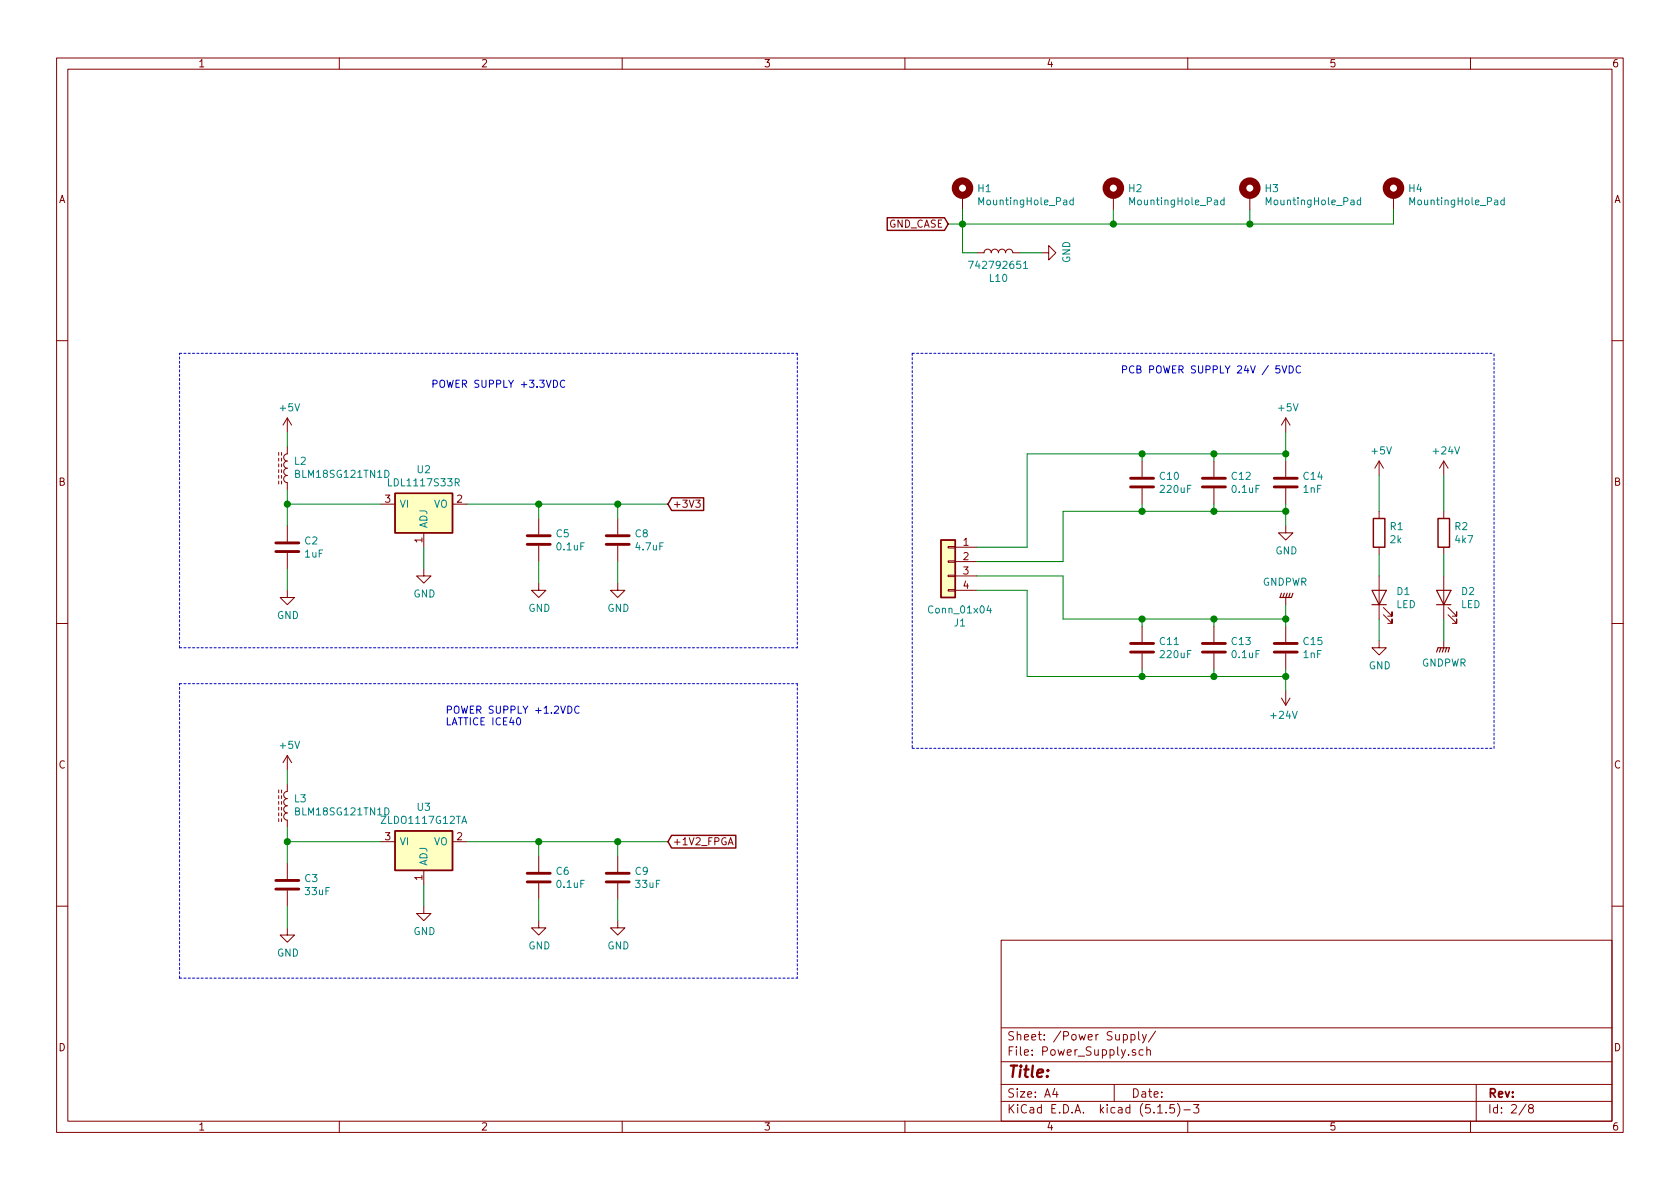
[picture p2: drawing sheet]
EESchema Schematic File Version 4
EELAYER 30 0
EELAYER END
$Descr A4 11693 8268
encoding utf-8
Sheet 2 8
Title ""
Date ""
Rev ""
Comp ""
Comment1 ""
Comment2 ""
Comment3 ""
Comment4 ""
$EndDescr
$Comp
L power:GND #PWR016
U 1 1
P 8950 3650
F 0 "#PWR016" H 8950 3400 50  0001 C CNN
F 1 "GND" H 8955 3477 50  0000 C CNN
F 2 "" H 8950 3650 50  0001 C CNN
F 3 "" H 8950 3650 50  0001 C CNN
	1    8950 3650
	1    0    0    -1  
$EndComp
$Comp
L Device:C C10
U 1 1
P 7950 3350
F 0 "C10" H 8065 3396 50  0000 L CNN
F 1 "220uF" H 8065 3305 50  0000 L CNN
F 2 "Capacitor_SMD:C_0603_1608Metric" H 7988 3200 50  0001 C CNN
F 3 "~" H 7950 3350 50  0001 C CNN
	1    7950 3350
	1    0    0    -1  
$EndComp
$Comp
L Device:C C12
U 1 1
P 8450 3350
F 0 "C12" H 8565 3396 50  0000 L CNN
F 1 "0.1uF" H 8565 3305 50  0000 L CNN
F 2 "Capacitor_SMD:C_0603_1608Metric" H 8488 3200 50  0001 C CNN
F 3 "~" H 8450 3350 50  0001 C CNN
	1    8450 3350
	1    0    0    -1  
$EndComp
$Comp
L Device:C C14
U 1 1
P 8950 3350
F 0 "C14" H 9065 3396 50  0000 L CNN
F 1 "1nF" H 9065 3305 50  0000 L CNN
F 2 "Capacitor_SMD:C_0603_1608Metric" H 8988 3200 50  0001 C CNN
F 3 "~" H 8950 3350 50  0001 C CNN
	1    8950 3350
	1    0    0    -1  
$EndComp
Wire Wire Line
	7950 3150 7950 3200
Wire Wire Line
	7950 3150 8450 3150
Wire Wire Line
	8450 3150 8450 3200
Wire Wire Line
	8450 3150 8950 3150
Wire Wire Line
	8950 3150 8950 3200
Connection ~ 8450 3150
Wire Wire Line
	7950 3500 7950 3550
Wire Wire Line
	7950 3550 8450 3550
Wire Wire Line
	8450 3550 8450 3500
Wire Wire Line
	8450 3550 8950 3550
Wire Wire Line
	8950 3550 8950 3500
Connection ~ 8450 3550
$Comp
L power:+5V #PWR018
U 1 1
P 8950 3000
F 0 "#PWR018" H 8950 2850 50  0001 C CNN
F 1 "+5V" H 8965 3173 50  0000 C CNN
F 2 "" H 8950 3000 50  0001 C CNN
F 3 "" H 8950 3000 50  0001 C CNN
	1    8950 3000
	1    0    0    -1  
$EndComp
Wire Wire Line
	8950 3000 8950 3150
Connection ~ 8950 3150
$Comp
L Device:LED D1
U 1 1
P 9600 4150
F 0 "D1" V 9639 4033 50  0000 R CNN
F 1 "LED" V 9548 4033 50  0000 R CNN
F 2 "LED_SMD:LED_0603_1608Metric" H 9600 4150 50  0001 C CNN
F 3 "~" H 9600 4150 50  0001 C CNN
	1    9600 4150
	0    -1   -1   0   
$EndComp
$Comp
L power:GND #PWR021
U 1 1
P 9600 4450
F 0 "#PWR021" H 9600 4200 50  0001 C CNN
F 1 "GND" H 9605 4277 50  0000 C CNN
F 2 "" H 9600 4450 50  0001 C CNN
F 3 "" H 9600 4450 50  0001 C CNN
	1    9600 4450
	1    0    0    -1  
$EndComp
Wire Wire Line
	9600 4450 9600 4300
$Comp
L Device:R R1
U 1 1
P 9600 3700
F 0 "R1" H 9670 3746 50  0000 L CNN
F 1 "2k" H 9670 3655 50  0000 L CNN
F 2 "Resistor_SMD:R_0603_1608Metric" V 9530 3700 50  0001 C CNN
F 3 "~" H 9600 3700 50  0001 C CNN
	1    9600 3700
	1    0    0    -1  
$EndComp
Wire Wire Line
	9600 3850 9600 4000
$Comp
L power:+5V #PWR020
U 1 1
P 9600 3300
F 0 "#PWR020" H 9600 3150 50  0001 C CNN
F 1 "+5V" H 9615 3473 50  0000 C CNN
F 2 "" H 9600 3300 50  0001 C CNN
F 3 "" H 9600 3300 50  0001 C CNN
	1    9600 3300
	1    0    0    -1  
$EndComp
Wire Wire Line
	9600 3550 9600 3300
Text Notes 7800 2600 0    50   ~ 0
PCB POWER SUPPLY 24V / 5VDC
$Comp
L Connector_Generic:Conn_01x04 J1
U 1 1
P 6600 3900
F 0 "J1" H 6518 3475 50  0000 C CNN
F 1 "Conn_01x04" H 6518 3566 50  0000 C CNN
F 2 "TerminalBlock_TE-Connectivity:TerminalBlock_TE_282834-4_1x04_P2.54mm_Horizontal" H 6600 3900 50  0001 C CNN
F 3 "~" H 6600 3900 50  0001 C CNN
	1    6600 3900
	-1   0    0    -1  
$EndComp
Connection ~ 7950 3550
$Comp
L Device:C C11
U 1 1
P 7950 4500
F 0 "C11" H 8065 4546 50  0000 L CNN
F 1 "220uF" H 8065 4455 50  0000 L CNN
F 2 "Capacitor_SMD:C_0603_1608Metric" H 7988 4350 50  0001 C CNN
F 3 "~" H 7950 4500 50  0001 C CNN
	1    7950 4500
	1    0    0    -1  
$EndComp
$Comp
L Device:C C13
U 1 1
P 8450 4500
F 0 "C13" H 8565 4546 50  0000 L CNN
F 1 "0.1uF" H 8565 4455 50  0000 L CNN
F 2 "Capacitor_SMD:C_0603_1608Metric" H 8488 4350 50  0001 C CNN
F 3 "~" H 8450 4500 50  0001 C CNN
	1    8450 4500
	1    0    0    -1  
$EndComp
$Comp
L Device:C C15
U 1 1
P 8950 4500
F 0 "C15" H 9065 4546 50  0000 L CNN
F 1 "1nF" H 9065 4455 50  0000 L CNN
F 2 "Capacitor_SMD:C_0603_1608Metric" H 8988 4350 50  0001 C CNN
F 3 "~" H 8950 4500 50  0001 C CNN
	1    8950 4500
	1    0    0    -1  
$EndComp
Wire Wire Line
	7950 4300 7950 4350
Wire Wire Line
	7950 4300 8450 4300
Wire Wire Line
	8450 4300 8450 4350
Wire Wire Line
	8450 4300 8950 4300
Wire Wire Line
	8950 4300 8950 4350
Connection ~ 8450 4300
Wire Wire Line
	7950 4650 7950 4700
Wire Wire Line
	7950 4700 8450 4700
Wire Wire Line
	8450 4700 8450 4650
Wire Wire Line
	8450 4700 8950 4700
Wire Wire Line
	8950 4700 8950 4650
Connection ~ 8450 4700
Connection ~ 7950 4700
Wire Wire Line
	7150 3800 7150 3150
Wire Wire Line
	7150 3150 7950 3150
Connection ~ 7950 3150
Wire Wire Line
	7400 3900 7400 3550
Wire Wire Line
	7400 3550 7950 3550
Wire Wire Line
	7950 4700 7150 4700
Wire Wire Line
	7150 4700 7150 4100
$Comp
L Device:LED D2
U 1 1
P 10050 4150
F 0 "D2" V 10089 4033 50  0000 R CNN
F 1 "LED" V 9998 4033 50  0000 R CNN
F 2 "LED_SMD:LED_0603_1608Metric" H 10050 4150 50  0001 C CNN
F 3 "~" H 10050 4150 50  0001 C CNN
	1    10050 4150
	0    -1   -1   0   
$EndComp
Wire Wire Line
	10050 4450 10050 4300
$Comp
L Device:R R2
U 1 1
P 10050 3700
F 0 "R2" H 10120 3746 50  0000 L CNN
F 1 "4k7" H 10120 3655 50  0000 L CNN
F 2 "Resistor_SMD:R_0603_1608Metric" V 9980 3700 50  0001 C CNN
F 3 "~" H 10050 3700 50  0001 C CNN
	1    10050 3700
	1    0    0    -1  
$EndComp
Wire Wire Line
	10050 3850 10050 4000
Wire Wire Line
	10050 3550 10050 3300
$Comp
L power:+24V #PWR022
U 1 1
P 10050 3300
F 0 "#PWR022" H 10050 3150 50  0001 C CNN
F 1 "+24V" H 10065 3473 50  0000 C CNN
F 2 "" H 10050 3300 50  0001 C CNN
F 3 "" H 10050 3300 50  0001 C CNN
	1    10050 3300
	1    0    0    -1  
$EndComp
$Comp
L power:+24V #PWR019
U 1 1
P 8950 4800
F 0 "#PWR019" H 8950 4650 50  0001 C CNN
F 1 "+24V" H 8965 4973 50  0000 C CNN
F 2 "" H 8950 4800 50  0001 C CNN
F 3 "" H 8950 4800 50  0001 C CNN
	1    8950 4800
	-1   0    0    1   
$EndComp
$Comp
L power:GNDPWR #PWR017
U 1 1
P 8950 4200
F 0 "#PWR017" H 8950 4000 50  0001 C CNN
F 1 "GNDPWR" H 8954 4046 50  0000 C CNN
F 2 "" H 8950 4150 50  0001 C CNN
F 3 "" H 8950 4150 50  0001 C CNN
	1    8950 4200
	-1   0    0    1   
$EndComp
Wire Notes Line
	6350 2450 6350 5200
Wire Notes Line
	6350 5200 10400 5200
Wire Notes Line
	10400 5200 10400 2450
Wire Notes Line
	6350 2450 10400 2450
$Comp
L Mechanical:MountingHole_Pad H1
U 1 1
P 6700 1350
F 0 "H1" H 6800 1399 50  0000 L CNN
F 1 "MountingHole_Pad" H 6800 1308 50  0000 L CNN
F 2 "MountingHole:MountingHole_3.2mm_M3_Pad_Via" H 6700 1350 50  0001 C CNN
F 3 "~" H 6700 1350 50  0001 C CNN
	1    6700 1350
	1    0    0    -1  
$EndComp
$Comp
L power:GND #PWR056
U 1 1
P 7250 1750
F 0 "#PWR056" H 7250 1500 50  0001 C CNN
F 1 "GND" H 7255 1577 50  0000 C CNN
F 2 "" H 7250 1750 50  0001 C CNN
F 3 "" H 7250 1750 50  0001 C CNN
	1    7250 1750
	0    -1   -1   0   
$EndComp
Text GLabel 6600 1550 0    50   Input ~ 0
GND_CASE
$Comp
L Device:L L?
U 1 1
P 6950 1750
AR Path="/5E9CBA65/5EB36FCE" Ref="L?"  Part="1" 
AR Path="/5EA31305/5EB36FCE" Ref="L?"  Part="1" 
AR Path="/5E9781D0/5EB36FCE" Ref="L10"  Part="1" 
F 0 "L10" V 6769 1750 50  0000 C CNN
F 1 "742792651" V 6860 1750 50  0000 C CNN
F 2 "Inductor_SMD:L_0603_1608Metric" H 6950 1750 50  0001 C CNN
F 3 "https://www.we-online.de/katalog/datasheet/742792651.pdf" H 6950 1750 50  0001 C CNN
F 4 "732-1593-1-ND" V 6950 1750 50  0001 C CNN "Digikey"
	1    6950 1750
	0    -1   -1   0   
$EndComp
$Comp
L Mechanical:MountingHole_Pad H2
U 1 1
P 7750 1350
F 0 "H2" H 7850 1399 50  0000 L CNN
F 1 "MountingHole_Pad" H 7850 1308 50  0000 L CNN
F 2 "MountingHole:MountingHole_3.2mm_M3_Pad_Via" H 7750 1350 50  0001 C CNN
F 3 "~" H 7750 1350 50  0001 C CNN
	1    7750 1350
	1    0    0    -1  
$EndComp
$Comp
L Mechanical:MountingHole_Pad H3
U 1 1
P 8700 1350
F 0 "H3" H 8800 1399 50  0000 L CNN
F 1 "MountingHole_Pad" H 8800 1308 50  0000 L CNN
F 2 "MountingHole:MountingHole_3.2mm_M3_Pad_Via" H 8700 1350 50  0001 C CNN
F 3 "~" H 8700 1350 50  0001 C CNN
	1    8700 1350
	1    0    0    -1  
$EndComp
$Comp
L Mechanical:MountingHole_Pad H4
U 1 1
P 9700 1350
F 0 "H4" H 9800 1399 50  0000 L CNN
F 1 "MountingHole_Pad" H 9800 1308 50  0000 L CNN
F 2 "MountingHole:MountingHole_3.2mm_M3_Pad_Via" H 9700 1350 50  0001 C CNN
F 3 "~" H 9700 1350 50  0001 C CNN
	1    9700 1350
	1    0    0    -1  
$EndComp
Wire Wire Line
	6600 1550 6700 1550
Wire Wire Line
	9700 1550 9700 1450
Wire Wire Line
	8700 1450 8700 1550
Connection ~ 8700 1550
Wire Wire Line
	8700 1550 9700 1550
Wire Wire Line
	7750 1450 7750 1550
Connection ~ 7750 1550
Wire Wire Line
	7750 1550 8700 1550
Wire Wire Line
	6700 1450 6700 1550
Connection ~ 6700 1550
Wire Wire Line
	6700 1550 7750 1550
Wire Wire Line
	7250 1750 7100 1750
Wire Wire Line
	6800 1750 6700 1750
Wire Wire Line
	6700 1750 6700 1550
Connection ~ 7950 4300
Wire Wire Line
	7400 4300 7950 4300
Wire Wire Line
	7400 4000 7400 4300
Wire Wire Line
	8950 4800 8950 4700
Connection ~ 8950 4700
Wire Wire Line
	8950 4300 8950 4200
Connection ~ 8950 4300
Wire Wire Line
	8950 3650 8950 3550
Connection ~ 8950 3550
$Comp
L power:GNDPWR #PWR0103
U 1 1
P 10050 4450
F 0 "#PWR0103" H 10050 4250 50  0001 C CNN
F 1 "GNDPWR" H 10054 4296 50  0000 C CNN
F 2 "" H 10050 4400 50  0001 C CNN
F 3 "" H 10050 4400 50  0001 C CNN
	1    10050 4450
	1    0    0    -1  
$EndComp
Wire Wire Line
	6800 3800 7150 3800
Wire Wire Line
	6800 3900 7400 3900
Wire Wire Line
	6800 4000 7400 4000
Wire Wire Line
	7150 4100 6800 4100
$Comp
L Device:C C2
U 1 1
P 2000 3800
F 0 "C2" H 2115 3846 50  0000 L CNN
F 1 "1uF" H 2115 3755 50  0000 L CNN
F 2 "Capacitor_SMD:C_0603_1608Metric" H 2038 3650 50  0001 C CNN
F 3 "~" H 2000 3800 50  0001 C CNN
	1    2000 3800
	1    0    0    -1  
$EndComp
$Comp
L Device:C C5
U 1 1
P 3750 3750
F 0 "C5" H 3865 3796 50  0000 L CNN
F 1 "0.1uF" H 3865 3705 50  0000 L CNN
F 2 "Capacitor_SMD:C_0603_1608Metric" H 3788 3600 50  0001 C CNN
F 3 "~" H 3750 3750 50  0001 C CNN
	1    3750 3750
	1    0    0    -1  
$EndComp
Wire Wire Line
	3250 3500 3750 3500
Wire Wire Line
	3750 3500 3750 3600
Wire Wire Line
	3750 3500 4300 3500
Wire Wire Line
	4300 3500 4300 3600
Connection ~ 3750 3500
$Comp
L power:GND #PWR011
U 1 1
P 3750 4050
F 0 "#PWR011" H 3750 3800 50  0001 C CNN
F 1 "GND" H 3755 3877 50  0000 C CNN
F 2 "" H 3750 4050 50  0001 C CNN
F 3 "" H 3750 4050 50  0001 C CNN
	1    3750 4050
	1    0    0    -1  
$EndComp
$Comp
L power:GND #PWR014
U 1 1
P 4300 4050
F 0 "#PWR014" H 4300 3800 50  0001 C CNN
F 1 "GND" H 4305 3877 50  0000 C CNN
F 2 "" H 4300 4050 50  0001 C CNN
F 3 "" H 4300 4050 50  0001 C CNN
	1    4300 4050
	1    0    0    -1  
$EndComp
$Comp
L power:GND #PWR08
U 1 1
P 2950 3950
F 0 "#PWR08" H 2950 3700 50  0001 C CNN
F 1 "GND" H 2955 3777 50  0000 C CNN
F 2 "" H 2950 3950 50  0001 C CNN
F 3 "" H 2950 3950 50  0001 C CNN
	1    2950 3950
	1    0    0    -1  
$EndComp
$Comp
L power:GND #PWR04
U 1 1
P 2000 4100
F 0 "#PWR04" H 2000 3850 50  0001 C CNN
F 1 "GND" H 2005 3927 50  0000 C CNN
F 2 "" H 2000 4100 50  0001 C CNN
F 3 "" H 2000 4100 50  0001 C CNN
	1    2000 4100
	1    0    0    -1  
$EndComp
Wire Wire Line
	2000 3650 2000 3500
Wire Wire Line
	2000 3950 2000 4100
Wire Wire Line
	2950 3800 2950 3950
Wire Wire Line
	3750 4050 3750 3900
Wire Wire Line
	4300 4050 4300 3900
Text GLabel 4650 3500 2    50   Input ~ 0
+3V3
Wire Wire Line
	4650 3500 4300 3500
Connection ~ 4300 3500
Wire Notes Line
	1250 4500 1250 2450
Text Notes 3100 5050 0    50   ~ 0
POWER SUPPLY +1.2VDC\nLATTICE ICE40
Wire Notes Line
	1250 6800 1250 4750
$Comp
L power:+5V #PWR03
U 1 1
P 2000 3000
F 0 "#PWR03" H 2000 2850 50  0001 C CNN
F 1 "+5V" H 2015 3173 50  0000 C CNN
F 2 "" H 2000 3000 50  0001 C CNN
F 3 "" H 2000 3000 50  0001 C CNN
	1    2000 3000
	1    0    0    -1  
$EndComp
$Comp
L Device:L_Core_Ferrite L2
U 1 1
P 2000 3250
F 0 "L2" H 1956 3204 50  0000 R CNN
F 1 "BLM18SG121TN1D" H 1956 3295 50  0000 R CNN
F 2 "Inductor_SMD:L_0603_1608Metric" H 2000 3250 50  0001 C CNN
F 3 "~" H 2000 3250 50  0001 C CNN
F 4 "490-3996-6-ND" H 2000 3250 50  0001 C CNN "Digikey"
	1    2000 3250
	-1   0    0    1   
$EndComp
Wire Wire Line
	2000 3100 2000 3000
Wire Wire Line
	2000 3400 2000 3500
Wire Wire Line
	2000 3500 2650 3500
Wire Notes Line
	5550 2450 5550 4500
Wire Notes Line
	1250 4500 5550 4500
Wire Notes Line
	1250 2450 5550 2450
Wire Notes Line
	5550 4750 5550 6800
Wire Notes Line
	1250 6800 5550 6800
Wire Notes Line
	1250 4750 5550 4750
$Comp
L Regulator_Linear:AMS1117 U2
U 1 1
P 2950 3500
F 0 "U2" H 2950 3742 50  0000 C CNN
F 1 "LDL1117S33R" H 2950 3651 50  0000 C CNN
F 2 "Package_TO_SOT_SMD:SOT-223-3_TabPin2" H 2950 3700 50  0001 C CNN
F 3 "https://www.st.com/content/ccc/resource/technical/document/datasheet/group3/0e/5a/00/ca/10/1a/4f/a5/DM00366442/files/DM00366442.pdf/jcr:content/translations/en.DM00366442.pdf" H 3050 3250 50  0001 C CNN
F 4 "497-17239-1-ND" H 2950 3500 50  0001 C CNN "Digikey"
	1    2950 3500
	1    0    0    -1  
$EndComp
Connection ~ 2000 3500
Wire Wire Line
	2000 5850 2650 5850
Wire Wire Line
	2000 5750 2000 5850
Wire Wire Line
	2000 5450 2000 5350
$Comp
L Device:L_Core_Ferrite L3
U 1 1
P 2000 5600
F 0 "L3" H 1956 5554 50  0000 R CNN
F 1 "BLM18SG121TN1D" H 1956 5645 50  0000 R CNN
F 2 "Inductor_SMD:L_0603_1608Metric" H 2000 5600 50  0001 C CNN
F 3 "~" H 2000 5600 50  0001 C CNN
F 4 "490-3996-6-ND" H 2000 5600 50  0001 C CNN "Digikey"
	1    2000 5600
	-1   0    0    1   
$EndComp
$Comp
L power:+5V #PWR05
U 1 1
P 2000 5350
F 0 "#PWR05" H 2000 5200 50  0001 C CNN
F 1 "+5V" H 2015 5523 50  0000 C CNN
F 2 "" H 2000 5350 50  0001 C CNN
F 3 "" H 2000 5350 50  0001 C CNN
	1    2000 5350
	1    0    0    -1  
$EndComp
Wire Wire Line
	2000 6300 2000 6450
Wire Wire Line
	2000 6000 2000 5850
$Comp
L power:GND #PWR06
U 1 1
P 2000 6450
F 0 "#PWR06" H 2000 6200 50  0001 C CNN
F 1 "GND" H 2005 6277 50  0000 C CNN
F 2 "" H 2000 6450 50  0001 C CNN
F 3 "" H 2000 6450 50  0001 C CNN
	1    2000 6450
	1    0    0    -1  
$EndComp
$Comp
L Device:C C3
U 1 1
P 2000 6150
F 0 "C3" H 2115 6196 50  0000 L CNN
F 1 "33uF" H 2115 6105 50  0000 L CNN
F 2 "Capacitor_SMD:C_0603_1608Metric" H 2038 6000 50  0001 C CNN
F 3 "~" H 2000 6150 50  0001 C CNN
	1    2000 6150
	1    0    0    -1  
$EndComp
$Comp
L Regulator_Linear:AMS1117 U3
U 1 1
P 2950 5850
F 0 "U3" H 2950 6092 50  0000 C CNN
F 1 "ZLDO1117G12TA" H 2950 6001 50  0000 C CNN
F 2 "Package_TO_SOT_SMD:SOT-223-3_TabPin2" H 2950 6050 50  0001 C CNN
F 3 "https://www.diodes.com/assets/Datasheets/ZLDO1117.pdf" H 3050 5600 50  0001 C CNN
F 4 "ZLDO1117G12DICT-ND" H 2950 5850 50  0001 C CNN "Digikey"
	1    2950 5850
	1    0    0    -1  
$EndComp
$Comp
L power:GND #PWR09
U 1 1
P 2950 6300
F 0 "#PWR09" H 2950 6050 50  0001 C CNN
F 1 "GND" H 2955 6127 50  0000 C CNN
F 2 "" H 2950 6300 50  0001 C CNN
F 3 "" H 2950 6300 50  0001 C CNN
	1    2950 6300
	1    0    0    -1  
$EndComp
Wire Wire Line
	2950 6150 2950 6300
$Comp
L Device:C C6
U 1 1
P 3750 6100
F 0 "C6" H 3865 6146 50  0000 L CNN
F 1 "0.1uF" H 3865 6055 50  0000 L CNN
F 2 "Capacitor_SMD:C_0603_1608Metric" H 3788 5950 50  0001 C CNN
F 3 "~" H 3750 6100 50  0001 C CNN
	1    3750 6100
	1    0    0    -1  
$EndComp
$Comp
L Device:C C9
U 1 1
P 4300 6100
F 0 "C9" H 4415 6146 50  0000 L CNN
F 1 "33uF" H 4415 6055 50  0000 L CNN
F 2 "Capacitor_SMD:C_0603_1608Metric" H 4338 5950 50  0001 C CNN
F 3 "~" H 4300 6100 50  0001 C CNN
	1    4300 6100
	1    0    0    -1  
$EndComp
Wire Wire Line
	3250 5850 3750 5850
Wire Wire Line
	3750 5850 3750 5950
Wire Wire Line
	3750 5850 4300 5850
Wire Wire Line
	4300 5850 4300 5950
Connection ~ 3750 5850
$Comp
L power:GND #PWR012
U 1 1
P 3750 6400
F 0 "#PWR012" H 3750 6150 50  0001 C CNN
F 1 "GND" H 3755 6227 50  0000 C CNN
F 2 "" H 3750 6400 50  0001 C CNN
F 3 "" H 3750 6400 50  0001 C CNN
	1    3750 6400
	1    0    0    -1  
$EndComp
$Comp
L power:GND #PWR015
U 1 1
P 4300 6400
F 0 "#PWR015" H 4300 6150 50  0001 C CNN
F 1 "GND" H 4305 6227 50  0000 C CNN
F 2 "" H 4300 6400 50  0001 C CNN
F 3 "" H 4300 6400 50  0001 C CNN
	1    4300 6400
	1    0    0    -1  
$EndComp
Wire Wire Line
	3750 6400 3750 6250
Wire Wire Line
	4300 6400 4300 6250
Text GLabel 4650 5850 2    50   Input ~ 0
+1V2_FPGA
Wire Wire Line
	4650 5850 4300 5850
Connection ~ 4300 5850
Connection ~ 2000 5850
$Comp
L Device:C C8
U 1 1
P 4300 3750
F 0 "C8" H 4415 3796 50  0000 L CNN
F 1 "4.7uF" H 4415 3705 50  0000 L CNN
F 2 "Capacitor_SMD:C_0603_1608Metric" H 4338 3600 50  0001 C CNN
F 3 "~" H 4300 3750 50  0001 C CNN
F 4 "1276-1907-1-ND" H 4300 3750 50  0001 C CNN "Digikey"
	1    4300 3750
	1    0    0    -1  
$EndComp
Text Notes 3000 2700 0    50   ~ 0
POWER SUPPLY +3.3VDC
$EndSCHEMATC
